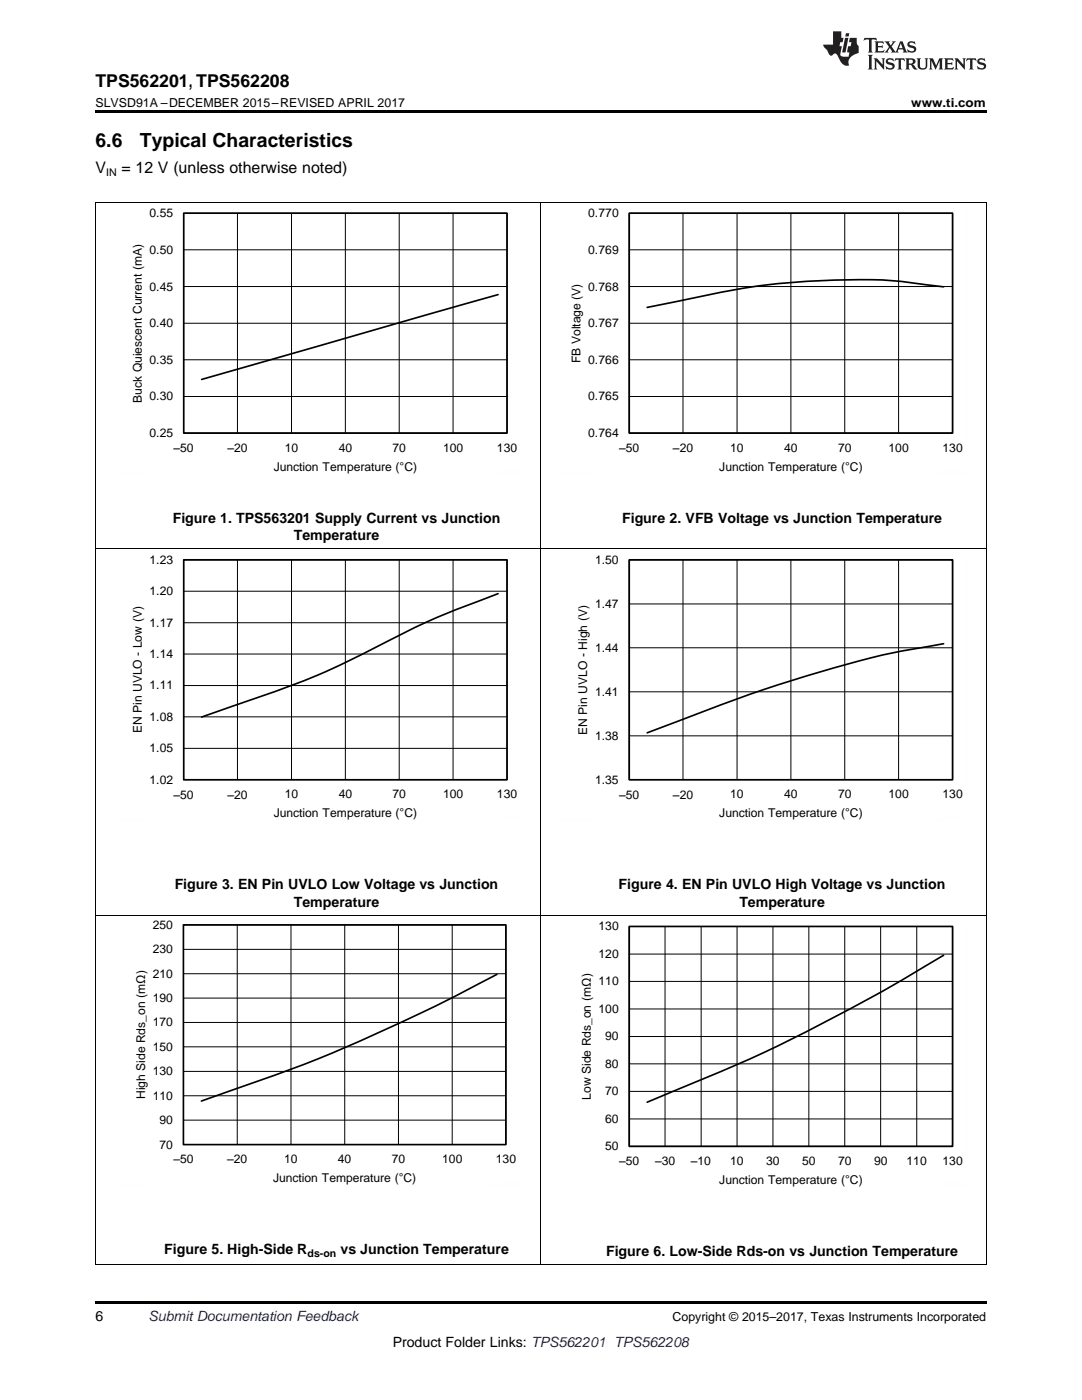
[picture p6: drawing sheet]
<svg xmlns="http://www.w3.org/2000/svg" width="216mm" height="279mm" viewBox="0 0 216 279" stroke-linecap="round" stroke-linejoin="round" font-family="sans-serif">
<path d="M19 22h177.8v.5h-177.8zM19 259.7h177.8v.5h-177.8z" fill="#000"/>
<g fill="none" stroke="#000" stroke-width=".2">
<path d="M19 40.4h177.8M19.1 40.4v212M36.6 42.6h64.6v43.8h-64.6zM36.6 57.2h64.6M36.6 49.9h64.6M47.4 42.6v43.8M58.2 42.6v43.8M68.9 42.6v43.8M79.7 42.6v43.8M90.4 42.6v43.8M107.9 40.4v212M125.5 42.6h64.6v43.8h-64.6z"/>
<path d="M125.5 57.2h64.6M125.5 49.9h64.6M136.3 42.6v43.8M147.1 42.6v43.8M157.8 42.6v43.8M168.6 42.6v43.8M179.3 42.6v43.8M196.8 40.4v212M36.6 79.1h64.6M36.6 71.8h64.6M36.6 64.5h64.6M125.5 79.1h64.6"/>
<path d="M125.5 71.8h64.6M125.5 64.5h64.6M19 109.6h177.8M36.6 111.7h64.6v43.9h-64.6zM36.6 118h64.6M47.4 111.7v43.9M58.2 111.7v43.9M68.9 111.7v43.9M79.7 111.7v43.9M90.4 111.7v43.9M125.5 111.7h64.6v43.9h-64.6zM136.3 111.7v43.9"/>
<path d="M147.1 111.7v43.9M157.8 111.7v43.9M168.6 111.7v43.9M179.3 111.7v43.9M36.6 136.8h64.6M36.6 130.5h64.6M36.6 124.3h64.6M125.5 138.1h64.6M125.5 129.3h64.6M125.5 120.5h64.6M36.6 149.4h64.6M36.6 143.1h64.6"/>
<path d="M125.5 146.9h64.6M19 182.7h177.8M36.6 184.6h64.4v43.8h-64.4zM36.6 199.2h64.4M36.6 194.3h64.4M36.6 189.5h64.4M47.3 184.6v43.8M58.1 184.6v43.8M68.8 184.6v43.8M79.5 184.6v43.8M90.2 184.6v43.8M125.5 184.9h64.6v43.9h-64.6z"/>
<path d="M125.5 195.9h64.6M125.5 190.4h64.6M132.7 184.9v43.9M139.9 184.9v43.9M147.1 184.9v43.9M154.2 184.9v43.9M161.4 184.9v43.9M168.6 184.9v43.9M175.7 184.9v43.9M182.9 184.9v43.9M36.6 218.7h64.4M36.6 213.8h64.4"/>
<path d="M36.6 208.9h64.4M36.6 204.1h64.4M125.5 217.8h64.6M125.5 212.3h64.6M125.5 206.9h64.6M125.5 201.4h64.6M36.6 223.5h64.4M125.5 223.3h64.6M19 252.4h177.8"/>
</g>
<path d="M36.7 42.5h64.5v43.9h-64.5zM99.4 58.8l-59.2 16.9M125.6 42.5h64.5v43.9h-64.5zM188.3 57.2l-1.2-.1a95.6 95.6 0 0 0-23.4-1.1 144 144 0 0 0-28.3 4.1l-6.3 1.3M36.7 111.7h64.5v43.9h-64.5zM99.4 118.5a173.7 173.7 0 0 0-26.8 11.9 181.9 181.9 0 0 1-27.7 11.1l-4.7 1.6M125.6 111.7h64.5v43.9h-64.5zM188.3 128.5a208.3 208.3 0 0 0-37.4 9.6l-21.8 8.2M36.6 184.6h64.3v43.8h-64.3zM99.2 194.5a364.9 364.9 0 0 1-43.4 19.7l-15.6 5.5M125.6 184.9h64.5v43.9h-64.5zM188.3 190.6a367.6 367.6 0 0 1-44.5 23.3l-14.7 6.1" fill="none" stroke="#000" stroke-width=".33"/>
<g fill="none" stroke="#fefefe" stroke-width=".2" stroke-dasharray=".4 .1" stroke-linecap="butt">
<path d="M22.9 41.5v53.1M35.4 41.5h68.7M104.1 41.5v46.1M111.8 41.5v53.1M124.3 41.5h68.7M193 41.5v46.1M22.9 94.5h6.3M97.8 94.5h6.3M111.8 94.5h6.3M186.7 94.5h6.3M22.9 110.7v53.1M35.4 110.7h68.7"/>
<path d="M104.1 110.7v46.1M111.8 110.7v53.1M124.3 110.7h68.7M193 110.7v46.1M22.9 163.7h6.3M97.8 163.7h6.3M111.8 163.7h6.3M186.7 163.7h6.3M22.9 183.5v53.1M35.3 183.5h68.6M103.9 183.5v46.1M111.8 183.8v53.1"/>
<path d="M124.3 183.8h68.7M193 183.8v46.1M22.9 236.5h6.3M97.6 236.5h6.3M111.8 236.9h6.3M186.7 236.9h6.3"/>
</g>
<g fill="#231f20">
<path d="M172.5 7.6l-.1 .5 .4-.2h.6v.1v2.1l-.2 .4h.9l-.2-.4v-2.1l.1-.1h.5l.5 .2-.2-.5zM174.5 8.3l.2 .3v1.5l-.2 .4h1.8l.2-.6a1.04 1.04 0 0 1-1.3 .2v-.7h.6l.3 .2v-.6l-.3 .2h-.6v-.6l.8-.1 .4 .3-.2-.5zM176.5 8.3l.9 1.1-.9 1.1h.8l-.2-.2 .4-.7 .5 .7-.2 .2h1.5l-.2-.2 .2-.4h.9l.1 .4-.2 .2h1l-.3-.3-.7-1.9h-.5l-.9 2-.8-1 .9-1h-.8l.1 .3-.4 .5-.3-.6 .1-.2zM179.7 8.6l.4 1h-.7zM181.3 8.4a.63 .63 0 0 0-.2 .7 .63 .63 0 0 0 .6 .4l.6 .2 .1 .2a.75 .75 0 0 1-.7 .4 .75 .75 0 0 1-.6-.5l.1 .7 .1-.1a1.11 1.11 0 0 0 1.5-.6 1.13 1.13 0 0 0-1.2-.8l-.1-.4a1.04 1.04 0 0 1 1.2 .2l-.2-.5-.2 .1-.4-.2zM173.2 10.9l.2 .4v2.2l-.2 .4h1l-.3-.4v-2.2l.3-.4zM174.3 11.6l.3 .4v1.5l-.3 .4h.8l-.2-.4v-1.3l1.5 1.7v-1.9l.2-.4h-.7l.2 .4v.9l-1.1-1.3zM177 11.8a.62 .62 0 0 0-.2 .7 .62 .62 0 0 0 .6 .4l.6 .1 .1 .3a.76 .76 0 0 1-.7 .3 .76 .76 0 0 1-.7-.4l.2 .7 .1-.1a1.11 1.11 0 0 0 1.5-.6 1.13 1.13 0 0 0-1.2-.8l-.1-.4a1.04 1.04 0 0 1 1.2 .2l-.2-.6-.2 .1-.5-.1zM178.7 11.6l-.2 .6a.61 .61 0 0 1 .8-.3v1.6l-.2 .4h.9l-.2-.4v-1.6a.63 .63 0 0 1 .7 .3l-.1-.6zM180.6 11.6l.3 .4v1.5l-.3 .4h1l-.2-.2-.1-.8 .6 .2a.76 .76 0 0 0 1.2 .7l-1-1a.58 .58 0 0 0 .6-.5 .58 .58 0 0 0-.5-.6zM181.4 11.9h.1a.45 .45 0 0 1 .5 .1 .45 .45 0 0 1 .1 .5l-.8 .2zM182.9 11.6l.2 .2a2.17 2.17 0 0 0 .3 1.9 .99 .99 0 0 0 1.6-.6v-1.1l.2-.4h-.7l.2 .2a1.92 1.92 0 0 1-.2 1.8 .6 .6 0 0 1-.9-.5v-1.1l.2-.4zM185.4 11.6l.2 .4v1.5l-.2 .4h.7l-.2-.4v-1.4l.8 1.8 .8-1.8v1.4l-.2 .4h.9l-.2-.4v-1.5l.2-.4h-.8l-.6 1.5-.6-1.5zM188.4 11.6l.2 .4v1.5l-.2 .4h1.8l.1-.6a1.04 1.04 0 0 1-1.2 .1v-.6h.5l.4 .2v-.6l-.4 .2h-.5v-.7h.8l.3 .3-.1-.6zM190.5 11.6l.2 .4v1.5l-.2 .4h.7l-.2-.4v-1.3l1.5 1.7v-1.9l.2-.4h-.7l.2 .4v.9l-1.1-1.3zM192.9 11.6l-.1 .6a.61 .61 0 0 1 .7-.3l.1 1.6-.3 .4h1l-.3-.4 .1-1.6a.63 .63 0 0 1 .7 .3l-.1-.6zM195.2 11.8a.62 .62 0 0 0-.2 .7 .62 .62 0 0 0 .6 .4l.6 .1 .1 .3a.76 .76 0 0 1-.7 .3 .76 .76 0 0 1-.6-.4l.1 .7 .1-.1a1.11 1.11 0 0 0 1.6-.6 1.13 1.13 0 0 0-1.3-.8l-.1-.4a1.04 1.04 0 0 1 1.2 .2l-.1-.6-.2 .1-.5-.1z"/>
<path d="M166.2 6.3v2.6h-1.9v.4l.8 .9a.91 .91 0 0 0 1 .8 .56 .56 0 0 1 .5-.3 .56 .56 0 0 1 .5 .3l.4 .8a1.53 1.53 0 0 0 1.9 1.2 1.54 1.54 0 0 1 1-2.1l.9-.3v-1.4a1.52 1.52 0 0 1-.4-1.6h-1.3l-.2 .8h.5l-.2 .8h-.5l-.1 1v.2l.4 .1-.2 .8a1.93 1.93 0 0 1-1.6-.3l.3-1.8h-.5l.2-.8h.4l.2-.8h-.4v-1.3zM168.6 7.6l-.6 2.9h.7l.6-2.9zM168.8 6.6l-.1 .7h.6l.2-.7z"/>
</g>
<g font-size="3.9">
<text x="19" y="29.3">6.6</text>
<text x="27.9" y="29.3">Typical Characteristics</text>
</g>
<text font-size="3.5" x="19" y="17.3">TPS562201, TPS562208</text>
<g font-size="3.2">
<text x="19" y="34.4">V</text>
<text x="24.2" y="34.4">= 12 V (unless otherwise noted)</text>
</g>
<g font-size="2.8">
<text x="34.5" y="104.3">Figure 1. TPS563201 Supply Current vs Junction</text>
<text x="58.6" y="107.8">Temperature</text>
<text x="124.1" y="104.3">Figure 2. VFB Voltage vs Junction Temperature</text>
<text x="34.9" y="177.5">Figure 3. EN Pin UVLO Low Voltage vs Junction</text>
<text x="123.4" y="177.5">Figure 4. EN Pin UVLO High Voltage vs Junction</text>
<text x="58.6" y="181">Temperature</text>
<text x="147.5" y="181">Temperature</text>
<text x="32.8" y="250.3">Figure 5. High-Side R</text>
<text x="67.9" y="250.3">vs Junction Temperature</text>
<text x="120.9" y="250.6">Figure 6. Low-Side Rds-on vs Junction Temperature</text>
<text x="19" y="263.6">6</text>
<text x="78.4" y="268.9">Product Folder Links: TPS562201 TPS562208</text>
</g>
<text font-size="2.8" fill="#0000c8" x="29.6" y="263.6">Submit Documentation Feedback</text>
<g font-size="2.5">
<text x="19" y="21.4">SLVSD91A –DECEMBER 2015–REVISED APRIL 2017</text>
<text x="181.8" y="21.4">www.ti.com</text>
<text x="134.2" y="263.6">Copyright © 2015–2017, Texas Instruments Incorporated</text>
</g>
<g font-size="2.4">
<text x="29.8" y="43.4">0.55</text>
<text x="117.4" y="43.4">0.770</text>
<text x="29.8" y="50.7">0.50</text>
<text x="117.4" y="50.7">0.769</text>
<text x="29.8" y="58">0.45</text>
<text x="117.4" y="58">0.768</text>
<text x="29.8" y="65.3">0.40</text>
<text x="117.4" y="65.3">0.767</text>
<text x="29.8" y="72.6">0.35</text>
<text x="115.8" y="72.5" transform="rotate(-90 115.8 72.5)">FB Voltage (V)</text>
<text x="117.4" y="72.6">0.766</text>
<text x="28.3" y="80.4" transform="rotate(-90 28.3 80.4)">Buck Quiescent Current (mA)</text>
<text x="29.8" y="79.9">0.30</text>
<text x="117.4" y="79.9">0.765</text>
<text x="29.8" y="87.2">0.25</text>
<text x="117.4" y="87.2">0.764</text>
<text x="34.6" y="90.2">±50</text>
<text x="45.4" y="90.2">±20</text>
<text x="54.6" y="94">Junction Temperature (ÉC)</text>
<text x="56.8" y="90.1">10</text>
<text x="67.6" y="90.1">40</text>
<text x="78.3" y="90.1">70</text>
<text x="88.4" y="90.1">100</text>
<text x="99.2" y="90.1">130</text>
<text x="123.5" y="90.2">±50</text>
<text x="134.3" y="90.2">±20</text>
<text x="143.5" y="94">Junction Temperature (ÉC)</text>
<text x="145.7" y="90.1">10</text>
<text x="156.5" y="90.1">40</text>
<text x="167.2" y="90.1">70</text>
<text x="177.3" y="90.1">100</text>
<text x="188.1" y="90.1">130</text>
<text x="29.8" y="112.5">1.23</text>
<text x="118.7" y="112.5">1.50</text>
<text x="29.8" y="118.8">1.20</text>
<text x="29.8" y="125.1">1.17</text>
<text x="118.7" y="121.3">1.47</text>
<text x="29.8" y="131.3">1.14</text>
<text x="118.7" y="130.1">1.44</text>
<text x="29.8" y="137.6">1.11</text>
<text x="29.8" y="143.9">1.08</text>
<text x="118.7" y="138.9">1.41</text>
<text x="28.3" y="146.4" transform="rotate(-90 28.3 146.4)">EN Pin UVLO - Low (V)</text>
<text x="117.2" y="146.7" transform="rotate(-90 117.2 146.7)">EN Pin UVLO - High (V)</text>
<text x="118.7" y="147.6">1.38</text>
<text x="29.8" y="150.1">1.05</text>
<text x="29.8" y="156.4">1.02</text>
<text x="34.6" y="159.4">±50</text>
<text x="45.4" y="159.4">±20</text>
<text x="56.8" y="159.3">10</text>
<text x="67.6" y="159.3">40</text>
<text x="78.3" y="159.3">70</text>
<text x="88.4" y="159.3">100</text>
<text x="99.2" y="159.3">130</text>
<text x="118.7" y="156.4">1.35</text>
<text x="123.5" y="159.4">±50</text>
<text x="134.3" y="159.4">±20</text>
<text x="145.7" y="159.3">10</text>
<text x="156.5" y="159.3">40</text>
<text x="167.2" y="159.3">70</text>
<text x="177.3" y="159.3">100</text>
<text x="188.1" y="159.3">130</text>
<text x="54.6" y="163.1">Junction Temperature (ÉC)</text>
<text x="143.5" y="163.1">Junction Temperature (ÉC)</text>
<text x="30.5" y="185.4">250</text>
<text x="119.4" y="185.7">130</text>
<text x="30.5" y="190.2">230</text>
<text x="119.4" y="191.2">120</text>
<text x="30.5" y="195.1">210</text>
<text x="119.4" y="196.7">110</text>
<text x="30.5" y="200">190</text>
<text x="119.4" y="202.1">100</text>
<text x="30.5" y="209.7">150</text>
<text x="30.5" y="204.9">170</text>
<text x="120.8" y="207.6">90</text>
<text x="30.5" y="214.6">130</text>
<text x="120.8" y="213.1">80</text>
<text x="28.9" y="219.4" transform="rotate(-90 28.9 219.4)">High Side Rds_on (mü)</text>
<text x="30.5" y="219.5">110</text>
<text x="117.9" y="219.5" transform="rotate(-90 117.9 219.5)">Low Side Rds_on (mü)</text>
<text x="120.8" y="218.6">70</text>
<text x="31.8" y="224.4">90</text>
<text x="120.8" y="224.1">60</text>
<text x="31.8" y="229.2">70</text>
<text x="34.6" y="232.2">±50</text>
<text x="45.3" y="232.2">±20</text>
<text x="56.7" y="232.1">10</text>
<text x="67.4" y="232.1">40</text>
<text x="78.2" y="232.1">70</text>
<text x="88.2" y="232.1">100</text>
<text x="98.9" y="232.1">130</text>
<text x="120.8" y="229.6">50</text>
<text x="123.5" y="232.6">±50</text>
<text x="130.7" y="232.6">±30</text>
<text x="137.9" y="232.6">±10</text>
<text x="145.7" y="232.5">10</text>
<text x="152.9" y="232.5">30</text>
<text x="160.1" y="232.5">50</text>
<text x="167.2" y="232.5">70</text>
<text x="174.4" y="232.5">90</text>
<text x="180.9" y="232.5">110</text>
<text x="188.1" y="232.5">130</text>
<text x="54.5" y="235.9">Junction Temperature (ÉC)</text>
<text x="143.5" y="236.3">Junction Temperature (ÉC)</text>
</g>
<g font-size="2.1">
<text x="21.2" y="35.1">IN</text>
<text x="61.4" y="250.9">ds-on</text>
</g>
</svg>
